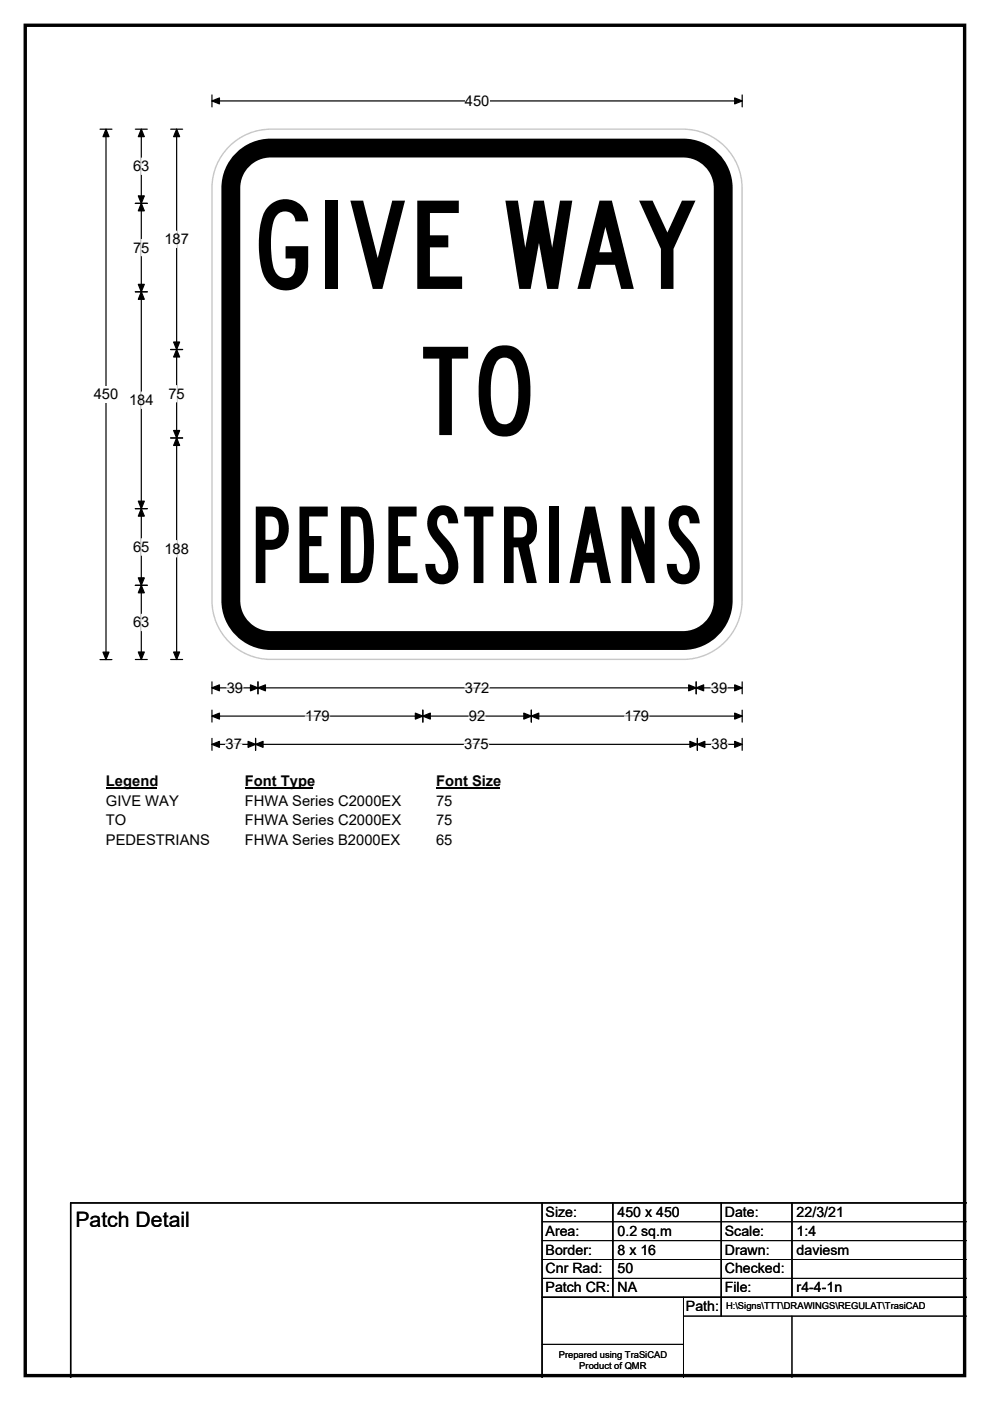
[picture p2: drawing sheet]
<svg xmlns="http://www.w3.org/2000/svg" width="210mm" height="297mm" viewBox="0 0 210 297" stroke-linecap="round" stroke-linejoin="round" font-family="sans-serif">
<path d="M5.4 5.4h199.2v286.3h-199.2z" fill="none" stroke="#000" stroke-width=".72"/>
<path d="M45 21.4h112.4M45 20.1v2.6M157.4 20.1v2.6" fill="none" stroke="#000" stroke-width=".25"/>
<path d="M45 21.4l1.5-.6v1.2zM155.8 20.8l1.6 .6-1.6 .6z" fill="#000" stroke="#000" stroke-width=".25"/>
<path d="M98.6 19.7h5.2v3.5h-5.2z" fill="#fff"/>
<g fill="none" stroke="#000" stroke-width=".25">
<path d="M21.2 27.4h2.5M22.5 27.4v112.4M21.2 139.8h2.5M45 145.8h112.4M45 144.6v2.5M45 150.6v2.5M45 156.5v2.6M45 151.8h112.4M45 157.8h112.4M54.2 156.5v2.6M54.7 144.6v2.5M89.7 150.6v2.5"/>
<path d="M112.7 150.6v2.5M147.7 144.6v2.5M147.9 156.5v2.6M157.4 144.6v2.5M157.4 150.6v2.5M157.4 156.5v2.6"/>
</g>
<g fill="#000" stroke="#000" stroke-width=".25">
<path d="M22.5 27.4l.6 1.6h-1.3zM21.8 138.3h1.3l-.6 1.5zM45 145.8l1.5-.6v1.3zM45 151.8l1.5-.6v1.3zM45 157.8l1.5-.6v1.3zM54.2 157.8l1.6-.6v1.3zM52.6 157.2l1.6 .6-1.6 .7zM54.7 145.8l1.6-.6v1.3zM53.1 145.2l1.6 .6-1.6 .7zM89.7 151.8l1.6-.6v1.3zM88.1 151.2l1.6 .6-1.6 .7zM111.1 151.2l1.6 .6-1.6 .7z"/>
<path d="M112.7 151.8l1.6-.6v1.3zM146.1 145.2l1.6 .6-1.6 .7zM147.7 145.8l1.5-.6v1.3zM146.3 157.2l1.6 .6-1.6 .7zM147.9 157.8l1.6-.6v1.3zM155.8 145.2l1.6 .6-1.6 .7zM155.8 151.2l1.6 .6-1.6 .7zM155.8 157.2l1.6 .6-1.6 .7z"/>
</g>
<path d="M47.8 157.8h3.5M48.1 145.8h3.5M64.7 151.8h5.2M98.5 157.8h5.2M98.6 145.8h5.2M99.4 151.8h3.5M132.5 151.8h5.2M150.8 145.8h3.5M150.9 157.8h3.5" fill="none" stroke="#fff" stroke-width=".25"/>
<path d="M19.9 81.9h5.2v3.5h-5.2z" fill="#fff"/>
<path d="M28.7 27.4h2.5M30 27.4v112.4M36.2 27.4h2.5M37.5 27.4v112.4M28.7 43.1h2.5M28.7 61.9h2.5M36.2 74.1h2.5M36.2 92.9h2.5M28.7 107.8h2.5M28.7 124.1h2.5M28.7 139.8h2.5M36.2 139.8h2.5" fill="none" stroke="#000" stroke-width=".25"/>
<g fill="#000" stroke="#000" stroke-width=".25">
<path d="M30 27.4l.6 1.6h-1.3zM37.5 27.4l.6 1.6h-1.3zM30 43.1l.6 1.6h-1.3zM29.3 41.5h1.3l-.6 1.6zM29.3 60.3h1.3l-.6 1.6zM30 61.9l.6 1.6h-1.3zM37.5 74.1l.6 1.6h-1.3zM36.8 72.5h1.3l-.6 1.6zM36.8 91.3h1.3l-.6 1.6zM37.5 92.9l.6 1.5h-1.3zM29.3 106.3h1.3l-.6 1.5zM30 107.8l.6 1.6h-1.3z"/>
<path d="M29.3 122.5h1.3l-.6 1.6zM30 124.1l.6 1.6h-1.3zM29.3 138.2h1.3l-.6 1.6zM36.8 138.2h1.3l-.6 1.6z"/>
</g>
<path d="M30 33.5v3.5M30 50.8v3.4M37.5 49v3.5M30 83.1v3.5M37.5 81.7v3.5M30 114.2v3.5M37.5 114.6v3.5M30 130.2v3.5" fill="none" stroke="#fff" stroke-width=".25"/>
<path d="M22.5 163.8h10.7v3.5h-10.7z" fill="#fff"/>
<path d="M22.5 167.1h10.7" fill="none" stroke="#000" stroke-width=".32"/>
<path d="M51.9 163.8h14.4v3.5h-14.4z" fill="#fff"/>
<path d="M51.9 167.1h14.4" fill="none" stroke="#000" stroke-width=".32"/>
<path d="M92.5 163.8h13.4v3.5h-13.4z" fill="#fff"/>
<path d="M92.5 167.1h13.4" fill="none" stroke="#000" stroke-width=".32"/>
<g fill="#fff">
<path d="M22.5 168h15.3v3.5h-15.3z"/>
<path d="M51.9 168h33.1v3.5h-33.1z"/>
<path d="M92.5 168h3.4v3.5h-3.4z"/>
<path d="M22.5 172.2h4.3v3.5h-4.3z"/>
<path d="M51.9 172.2h33.1v3.5h-33.1z"/>
<path d="M92.5 172.2h3.4v3.5h-3.4z"/>
<path d="M22.5 176.4h21.9v3.5h-21.9z"/>
<path d="M51.9 176.4h32.9v3.5h-32.9z"/>
<path d="M92.5 176.4h3.4v3.5h-3.4z"/>
</g>
<path d="M48.6 31a12.5 12.5 0 0 1 8.8-3.6h87.5a12.5 12.5 0 0 1 12.5 12.5v87.4a12.5 12.5 0 0 1-12.5 12.5h-87.5a12.5 12.5 0 0 1-12.4-12.5v-87.4a12.4 12.4 0 0 1 3.6-8.9z" fill-rule="evenodd" fill="#fff" stroke="#fff" stroke-width=".21"/>
<path d="M51.4 33.9a8.5 8.5 0 0 1 6-2.5h87.5a8.5 8.5 0 0 1 8.5 8.5v87.4a8.5 8.5 0 0 1-8.5 8.5h-87.5a8.5 8.5 0 0 1-8.4-8.5v-87.4a8.5 8.5 0 0 1 2.4-6z" fill="none" stroke="#000" stroke-width="4"/>
<path d="M48.6 31a12.5 12.5 0 0 1 8.8-3.6h87.5a12.5 12.5 0 0 1 12.5 12.5v87.4a12.5 12.5 0 0 1-12.5 12.5h-87.5a12.5 12.5 0 0 1-12.4-12.5v-87.4a12.4 12.4 0 0 1 3.6-8.9z" fill="none" stroke="#c8c8c8" stroke-width=".3"/>
<path d="M115 255v37M130 255v20M153 255v24M168 255v20M205 255h-190v37M115 275h90" fill="none" stroke="#000" stroke-width=".3"/>
<path d="M115 259h90M115 263h90M115 267h90M115 271h90M145 279h60M145 275v17M168 279v13M115 285h30" fill="none" stroke="#000" stroke-width=".21"/>
<g font-size="26">
<text x="53.2" y="61.3">GIVE WAY</text>
<text x="89.2" y="92.2">TO</text>
</g>
<text font-size="22.5" x="52.5" y="123.6">PEDESTRIANS</text>
<text font-size="4.5" x="16" y="260.1">Patch Detail</text>
<g font-size="3.1">
<text x="98.6" y="22.5">450</text>
<text x="28.2" y="36.3">63</text>
<text x="28.2" y="53.6">75</text>
<text x="34.9" y="51.8">187</text>
<text x="19.9" y="84.7">450</text>
<text x="27.4" y="85.9">184</text>
<text x="35.7" y="84.5">75</text>
<text x="28.2" y="117">65</text>
<text x="34.9" y="117.4">188</text>
<text x="28.2" y="133">63</text>
<text x="48.1" y="146.9">39</text>
<text x="98.6" y="146.9">372</text>
<text x="150.8" y="146.9">39</text>
<text x="64.7" y="152.9">179</text>
<text x="99.4" y="152.9">92</text>
<text x="132.5" y="152.9">179</text>
<text x="47.8" y="158.9">37</text>
<text x="98.5" y="158.9">375</text>
<text x="150.9" y="158.9">38</text>
<text x="22.5" y="166.6">Legend</text>
<text x="51.9" y="166.6">Font Type</text>
<text x="92.5" y="166.6">Font Size</text>
<text x="22.5" y="170.8">GIVE WAY</text>
<text x="51.9" y="170.8">FHWA Series C2000EX</text>
<text x="92.5" y="170.8">75</text>
<text x="22.5" y="175">TO</text>
<text x="22.5" y="179.2">PEDESTRIANS</text>
<text x="51.9" y="175">FHWA Series C2000EX</text>
<text x="51.9" y="179.2">FHWA Series B2000EX</text>
<text x="92.5" y="175">75</text>
<text x="92.5" y="179.2">65</text>
</g>
<g font-size="3">
<text x="115.7" y="258">Size:</text>
<text x="131" y="258">450 x 450</text>
<text x="153.7" y="258">Date:</text>
<text x="169" y="258">22/3/21</text>
<text x="115.7" y="262">Area:</text>
<text x="131" y="262">0.2 sq.m</text>
<text x="153.7" y="262">Scale:</text>
<text x="169" y="262">1:4</text>
<text x="115.7" y="266">Border:</text>
<text x="115.7" y="270">Cnr Rad:</text>
<text x="131" y="266">8 x 16</text>
<text x="131" y="270">50</text>
<text x="153.7" y="266">Drawn:</text>
<text x="153.7" y="270">Checked:</text>
<text x="169" y="266">daviesm</text>
<text x="115.7" y="274">Patch CR:</text>
<text x="131" y="274">NA</text>
<text x="153.7" y="274">File:</text>
<text x="169" y="274">r4-4-1n</text>
<text x="145.5" y="278">Path:</text>
</g>
<g font-size="2">
<text x="154" y="277.6">H:\Signs\TTT\DRAWINGS\REGULAT\TrasiCAD</text>
<text x="118.5" y="287.8">Prepared using TraSiCAD</text>
<text x="122.9" y="290.2">Product of QMR</text>
</g>
</svg>
